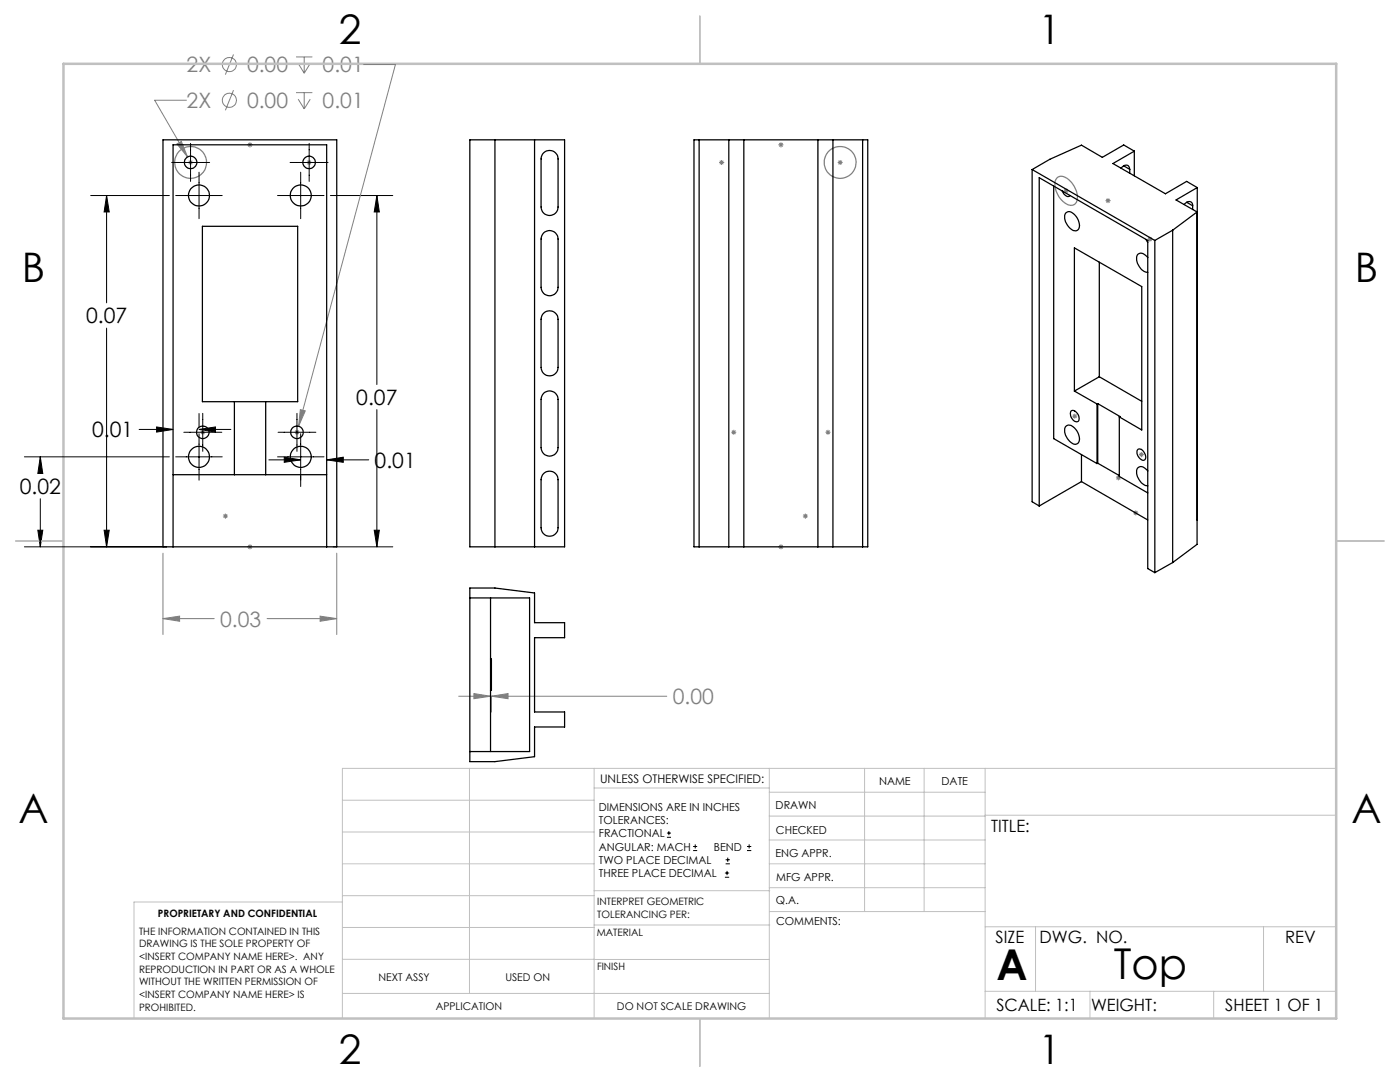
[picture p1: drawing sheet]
<svg xmlns="http://www.w3.org/2000/svg" width="279mm" height="216mm" viewBox="0 0 279 216" stroke-linecap="round" stroke-linejoin="round" font-family="sans-serif">
<g fill="none" stroke="#808080" stroke-width=".2">
<path d="M46.6 18l-1.6 4M46.6 10.9l-1.6 4M59.1 18.5h3.2M59.1 11.4h3.2M59.5 19.8l1.2 1.9M59.5 12.7l1.2 1.9M60.7 11.4v3.2M60.7 18.5v3.2M61.9 19.8l-1.2 1.9M61.9 12.7l-1.2 1.9M72.6 12.9h6.3l-19.3 72.2M35.3 28.7l.9-.5 1.2 3.1z"/>
<path d="M37.2 20h-6.3l6.5 11.3M37.5 32.4h1.1M37.7 32.1l.7 .7M38 31.9v1M38.4 32.1l-.7 .7M49.4 28.9h1M49.5 28.5l.7 .7M49.9 28.4v1M50.2 28.5l-.7 .7M61.2 32.4h1M61.3 32.1l.8 .7M61.7 31.9v1"/>
<path d="M62.1 32.1l-.8 .7M143.5 32.4h1M143.7 32.1l.7 .7M144 31.9v1M144.4 32.1l-.7 .7M155.3 28.9h1.1M155.5 28.5l.7 .7M155.9 28.4v1M156.2 28.5l-.7 .7M167.2 32.4h1M167.3 32.1l.7 .7M167.7 31.9v1"/>
<path d="M168 32.1l-.7 .7M212.3 38.1h1M212.4 37.7l.7 .7M212.8 37.6v1M213.1 37.7l-.7 .7M220.8 39.7l.7 .7M221.1 39.5v1M221.5 39.7l-.7 .7M220.6 40h1.1M229 47.7h1M229.1 47.4l.7 .7M229.5 47.2v1"/>
<path d="M229.8 47.4l-.7 .7M40 86.3h1M40.1 85.9l.7 .7M40.5 85.8v.9M40.8 85.9l-.7 .7M58.8 86.3h1M58.9 85.9l.7 .7M59.3 85.8v.9M59.6 85.9l-.7 .7M59.9 81.7l1 .3-1.3 3.1zM145.9 86.3h1M146.1 85.9l.7 .7"/>
<path d="M146.4 85.8v.9M146.8 85.9l-.7 .7M164.7 86.3h1M164.9 85.9l.7 .7M165.2 85.8v.9M165.6 85.9l-.7 .7M214 83h1M214.1 82.7l.7 .7M214.5 82.5v1M214.8 82.7l-.7 .7M222.7 95.4h1M222.8 95l.8 .7"/>
<path d="M223.2 94.9v.9M223.6 95l-.8 .7M227.3 90.7h1M227.4 90.3l.7 .8M227.8 90.2v1M228.1 90.3l-.7 .8M32.5 110.4v16.2M44.5 103h1M44.6 102.6l.7 .7M45 102.5v1M45.3 102.6l-.7 .7M49.4 109.1h1"/>
<path d="M49.5 108.8l.7 .7M49.9 108.6v1M50.2 108.8l-.7 .7M67.2 110.4v16.2M155.3 109.1h1.1M155.5 108.8l.7 .7M155.9 108.6v1M156.2 108.8l-.7 .7M160.2 103h1M160.4 102.6l.7 .7M160.7 102.5v1M161.1 102.6l-.7 .7"/>
<path d="M226.2 102.3h1M226.3 102l.7 .7M226.7 101.8v1M227 102l-.7 .7M32.5 123.4l3.3-.5v1.1zM32.5 123.4h10.3M53.3 123.4h13.9M63.9 122.9l3.3 .5-3.3 .6zM91.5 138.9h6.4M94.6 138.4l3.3 .5-3.3 .5zM98.1 138.9l3.3-.5v1zM98.1 139v3.1"/>
<path d="M98.1 138.9h35"/>
<circle cx="45.8" cy="12.9" r="1.41"/>
<circle cx="45.8" cy="20" r="1.41"/>
</g>
<g fill="none" stroke="#000" stroke-width=".2">
<path d="M18.1 39h15.7M21.3 39l.5 3.3h-1zM21.3 39v21.4M34.3 32.4h7.5M35.1 39h9.2M38 28.6v7.6M39.7 34.4v9.2M55.4 39h9.3M57.9 32.4h7.6M60 34.4v9.2M61.7 28.6v7.6M65.9 39h12.5"/>
<path d="M75.2 39l.5 3.3h-1zM75.2 39v37.7M21.3 65.5v43.6M4.9 91.2h28.9M8 91.2l.5 3.3h-1zM8 91.2v3.3M8 99.5v9.6M27.8 85.7h6.7M31.3 85.2l3.2 .5-3.2 .5zM35.1 91.2h9.2M36.7 86.3h7.6M39.7 86.5v9.3"/>
<path d="M39.7 85.7l3.3-.5v1zM39.7 82.5v2.8M39.7 85.7h6.4M40.5 82.5v7.6M53.7 91.8h6.3M55.4 91.2h9.3M55.5 86.3h7.5M56.7 91.2l3.3 .6-3.3 .5zM59.3 82.5v7.6M60 86.5v10.6M65.2 91.8l3.3-.6v1.1zM65.2 91.8h8.4"/>
<path d="M75.2 81.7v27.4M4.9 109.1h28.4M7.5 105.8h1l-.5 3.3zM20.8 105.8h1l-.5 3.3zM66.5 109.1h11.9M74.7 105.8h1l-.5 3.3zM133.1 167.1h.8M133.1 166.2h.8M133.5 165.8v.9M138.3 169.7h.8M138.3 168.9h.8M138.7 168.5v.8"/>
<path d="M144.7 175h.8M144.7 174.2h.8M144.8 172.4h.9M144.8 171.6h.9M145.1 173.8v.8M145.2 171.1v.9M149.1 169.7h.8M149.1 168.9h.8M149.5 168.5v.8"/>
</g>
<g fill="none" stroke="#808080" stroke-width=".25">
<path d="M210.9 35.5a1.81 1.81 0 0 1 2.6 .5 3.9 3.9 0 0 1 1.2 4.6 1.72 1.72 0 0 1-2.5-.4 4.3 4.3 0 0 1-1.5-4.4z"/>
<circle cx="38" cy="32.4" r="3.2"/>
<circle cx="167.7" cy="32.4" r="3.2"/>
</g>
<g fill="none" stroke="#c0c0c0" stroke-width=".2">
<path d="M68.3 159.7h50.3M93.7 153.3v44.9M118.6 153.3v49.9M118.6 157.2h34.9M153.5 153.3v49.9M153.5 158.1h43.1M172.5 153.3v28.6M184.4 153.3v28.6M196.6 153.3v49.9M266.7 153.3h-198.4v49.9M68.3 178.7h50.3M68.3 172.4h50.3"/>
<path d="M68.3 166h50.3M68.3 180h-41.6v23.2M118.6 177.7h35M153.5 167.6h43.1M153.5 162.8h43.1M153.5 172.4h43.1M153.5 177.1h43.1M196.6 162.7h70.1M68.3 198.2h85.2M68.3 191.4l85.2 .1M68.3 185.1h50.3M118.6 184.6h35"/>
<path d="M153.6 181.9h43M196.6 197.8h70.1M196.6 184.9h70.1M206.7 184.9v12.9M217.5 197.8v5.4M242.2 197.8v5.4M252.2 184.9v12.9"/>
</g>
<path d="M139.7 3.2v9.5M3.1 107.9h9.6M266.7 107.9h9.5M139.7 203.2v9.6" fill="none" stroke="#c0c0c0" stroke-width=".25"/>
<path d="M12.7 12.7h254v190.5h-254z" fill="none" stroke="#c0c0c0" stroke-width=".5"/>
<path d="M8 91.2l.5 3.3h-1zM7.5 105.8h1l-.5 3.3zM39.7 85.7l3.3-.5v1zM31.3 85.2l3.2 .5-3.2 .5zM56.7 91.2l3.3 .6-3.3 .5zM65.2 91.8l3.3-.6v1.1zM21.3 39l.5 3.3h-1zM20.8 105.8h1l-.5 3.3zM75.2 39l.5 3.3h-1zM74.7 105.8h1l-.5 3.3z" fill="#000"/>
<path d="M35.3 28.7l2.1 2.6-1.2-3.1zM59.9 81.7l-.3 3.4 1.3-3.1zM32.5 123.4l3.3-.5v1.1zM63.9 122.9l3.3 .5-3.3 .6zM94.6 138.4l3.3 .5-3.3 .5zM98.1 138.9l3.3-.5v1z" fill="#808080"/>
<g fill="none" stroke="#000" stroke-width=".25">
<path d="M32.5 27.9h34.7v81.2h-34.7zM93.8 27.9h18.9v81.2h-18.9zM98.8 27.9v81.2M106.7 27.9v81.2M108.5 30.5a1.69 1.69 0 0 1 1.8-.4 1.69 1.69 0 0 1 1.1 1.6v9.6a1.69 1.69 0 0 1-1.7 1.7 1.69 1.69 0 0 1-1.7-1.7v-9.6l.1-.7zM138.5 27.9h34.7v81.2h-34.7zM139.5 27.9v81.2M145.5 27.9v81.2M148.4 27.9v81.2M163.2 27.9v81.2M166.2 27.9v81.2M172.2 27.9v81.2"/>
<path d="M206 33.8l24.5 14.2M206 33.8v66.3l1.4 .9M210.3 37.1v50.4l8.6 5M212 38.1a1.31 1.31 0 0 0 1.5 1v-.1M223.7 33.5a.89 .89 0 0 1 1-.6 .89 .89 0 0 1 .8 .9M224.3 33.1l1.2 .7M225.5 33.8v.7M226.4 30.2l-2.1-1.3-4.3 2.5-4.2-2.4-6.3 2.8-3.5 2M226.4 30.2l-4.3 2.4 10.5 6.1 4.2-2.5 2.1 1.2M226.4 30.2v4.9M238.9 37.4l-4.2 2.5 4.2 2.4M238.9 37.4v66.4"/>
<path d="M40.4 45.2h19v35h-19zM108.5 46.5a1.71 1.71 0 0 1 1.8-.4 1.71 1.71 0 0 1 1.1 1.6v9.6a1.69 1.69 0 0 1-1.7 1.7 1.69 1.69 0 0 1-1.7-1.7v-9.6l.1-.6zM212.7 42.5a1.15 1.15 0 0 1 1.8 .3 2.5 2.5 0 0 1 .6 3.1 1.38 1.38 0 0 1-1.9-.7 2.54 2.54 0 0 1-.5-2.7zM219.4 52.3v22.9M228.7 47.8l.4 .6M229.1 51.4a1.34 1.34 0 0 0-2.1-.6 2.8 2.8 0 0 0 2.1 3.6M230.5 48v66.3M234 45.9l-3.5 2.1M234 45.9v66.4M236.3 40.8a.87 .87 0 0 1 1-.6 .87 .87 0 0 1 .7 .9M236.8 40.4l1.2 .7M238 41.1v.7"/>
<path d="M238.9 42.3l-4.9 3.6M238.9 42.3v66.3l-4.9 3.7M108.5 78.5a1.71 1.71 0 0 1 1.8-.4 1.71 1.71 0 0 1 1.1 1.6v9.6a1.69 1.69 0 0 1-1.7 1.7 1.69 1.69 0 0 1-1.7-1.7v-9.6l.1-.6zM108.5 62.5a1.69 1.69 0 0 1 1.8-.4 1.69 1.69 0 0 1 1.1 1.6v9.6a1.69 1.69 0 0 1-1.7 1.7 1.69 1.69 0 0 1-1.7-1.7v-9.6l.1-.7zM214.4 78v-28.5l13.5 7.7v28.6l-4.5-2.6M214.4 78l4.5 2.6M219.4 75.2l8.5 4.9M219.4 75.2l-5 2.8M34.5 94.7h30.7M46.8 80.2v14.5M53 80.2v14.5M108.5 94.5a1.69 1.69 0 0 1 1.8-.4 1.69 1.69 0 0 1 1.1 1.6v9.6a1.69 1.69 0 0 1-1.7 1.7 1.69 1.69 0 0 1-1.7-1.7v-9.6l.1-.6z"/>
<path d="M212.7 85.1a1.21 1.21 0 0 1 1.8 .3 2.5 2.5 0 0 1 .6 3.1 1.38 1.38 0 0 1-1.9-.7 2.54 2.54 0 0 1-.5-2.7zM213.8 82a1.39 1.39 0 0 1 1.6 1.5 .59 .59 0 0 1-.4 .7 .59 .59 0 0 1-.7-.3 1.59 1.59 0 0 1-.5-1.9zM215.8 90.7v5.4M215.8 96.1l-8.4 4.9M215.8 96.1l13.3 7.7M218.9 80.6v11.9M219.1 80.5l4.4 2.6-.1 .1M219.1 80.5l-.2 .1M219.1 92.4l4.3 2.5M219.1 80.5v11.9M219.1 92.4l-.2 .1M223.4 83.2v11.9l5.7 3.3"/>
<path d="M227.1 89.7a1.31 1.31 0 0 1 1.5 1.3 .61 .61 0 0 1-.2 .8 .61 .61 0 0 1-.8-.2 1.53 1.53 0 0 1-.5-1.9zM229.1 94a1.34 1.34 0 0 0-2.1-.6 2.8 2.8 0 0 0 2.1 3.5M34.5 109.1v-80.2h30.7v80.2M93.8 117.3h5l7.9 1v5.9h6v3h-6v14.9h6v3h-6v5.9l-7.9 1h-5zM93.8 119.3h11.9v30.7h-11.9M97.9 119.3v30.7M207.4 101v-65.5l21.7 12.5v65.5l1.4 .8M234 112.3l-3.5 2M97.9 131.5h.2v6.3h-.2"/>
<circle cx="38" cy="32.4" r="1.26"/>
<circle cx="39.7" cy="39" r="2.1"/>
<circle cx="60" cy="39" r="2.11"/>
<circle cx="61.7" cy="32.4" r="1.25"/>
<circle cx="39.7" cy="91.2" r="2.11"/>
<circle cx="40.5" cy="86.3" r="1.25"/>
<circle cx="59.3" cy="86.3" r="1.25"/>
<circle cx="60" cy="91.2" r="2.12"/>
</g>
<g font-size="8.5">
<text x="198.9" y="195.5">A</text>
<text x="222.3" y="195.4">Top</text>
</g>
<g font-size="8.1">
<text x="67.6" y="8.9">2</text>
<text x="207.3" y="8.9">1</text>
<text x="4.4" y="56.2">B</text>
<text x="270.4" y="56.2">B</text>
<text x="3.7" y="164.1">A</text>
<text x="269.7" y="164.1">A</text>
<text x="67.6" y="212.4">2</text>
<text x="207.3" y="212.4">1</text>
</g>
<g font-size="4.2" fill="#808080">
<text x="37.2" y="14.4">2X</text>
<text x="49.3" y="14.4">0.00</text>
<text x="64.4" y="14.4">0.01</text>
<text x="37.2" y="21.5">2X</text>
<text x="49.3" y="21.5">0.00</text>
<text x="64.4" y="21.5">0.01</text>
<text x="43.9" y="125">0.03</text>
<text x="134.3" y="140.5">0.00</text>
</g>
<g font-size="4.2">
<text x="17.2" y="64.5">0.07</text>
<text x="71.1" y="80.8">0.07</text>
<text x="18.4" y="87.3">0.01</text>
<text x="74.8" y="93.3">0.01</text>
<text x="4" y="98.6">0.02</text>
</g>
<g font-size="3.4">
<text x="197.8" y="166">TITLE:</text>
<text x="198.7" y="188.1">SIZE</text>
<text x="207.5" y="188.1">DWG. NO.</text>
<text x="256.5" y="188.2">REV</text>
<text x="198.8" y="201.7">SCALE: 1:1</text>
<text x="217.7" y="201.8">WEIGHT:</text>
<text x="244.5" y="201.7">SHEET 1 OF 1</text>
</g>
<text font-size="2.4" x="119.8" y="156.2">UNLESS OTHERWISE SPECIFIED:</text>
<g font-size="2.2">
<text x="119.5" y="161.8">DIMENSIONS ARE IN INCHES</text>
<text x="154.8" y="161.4">DRAWN</text>
<text x="175.4" y="156.6">NAME</text>
<text x="187.9" y="156.7">DATE</text>
<text x="119.5" y="164.4">TOLERANCES:</text>
<text x="119.5" y="167.1">FRACTIONAL</text>
<text x="154.9" y="166.3">CHECKED</text>
<text x="119.5" y="169.7">ANGULAR: MACH</text>
<text x="119.5" y="172.4">TWO PLACE DECIMAL</text>
<text x="142.5" y="169.7">BEND</text>
<text x="154.8" y="171">ENG APPR.</text>
<text x="119.5" y="175">THREE PLACE DECIMAL</text>
<text x="154.9" y="175.7">MFG APPR.</text>
<text x="154.9" y="180.4">Q.A.</text>
<text x="154.9" y="184.6">COMMENTS:</text>
</g>
<g font-size="2.1">
<text x="75.5" y="195.7">NEXT ASSY</text>
<text x="100.9" y="195.7">USED ON</text>
<text x="86.9" y="201.5">APPLICATION</text>
<text x="123.1" y="201.6">DO NOT SCALE DRAWING</text>
</g>
<g font-size="2">
<text x="31.5" y="182.9">PROPRIETARY AND CONFIDENTIAL</text>
<text x="119.2" y="180.6">INTERPRET GEOMETRIC</text>
<text x="119.2" y="183.1">TOLERANCING PER:</text>
<text x="27.8" y="186.5">THE INFORMATION CONTAINED IN THIS</text>
<text x="27.8" y="189">DRAWING IS THE SOLE PROPERTY OF</text>
<text x="27.8" y="191.6">&lt;INSERT COMPANY NAME HERE&gt;. ANY</text>
<text x="119.1" y="186.7">MATERIAL</text>
<text x="27.8" y="194.1">REPRODUCTION IN PART OR AS A WHOLE</text>
<text x="27.8" y="196.6">WITHOUT THE WRITTEN PERMISSION OF</text>
<text x="119.1" y="193.5">FINISH</text>
<text x="27.8" y="199.1">&lt;INSERT COMPANY NAME HERE&gt; IS</text>
<text x="27.8" y="201.7">PROHIBITED.</text>
</g>
</svg>
